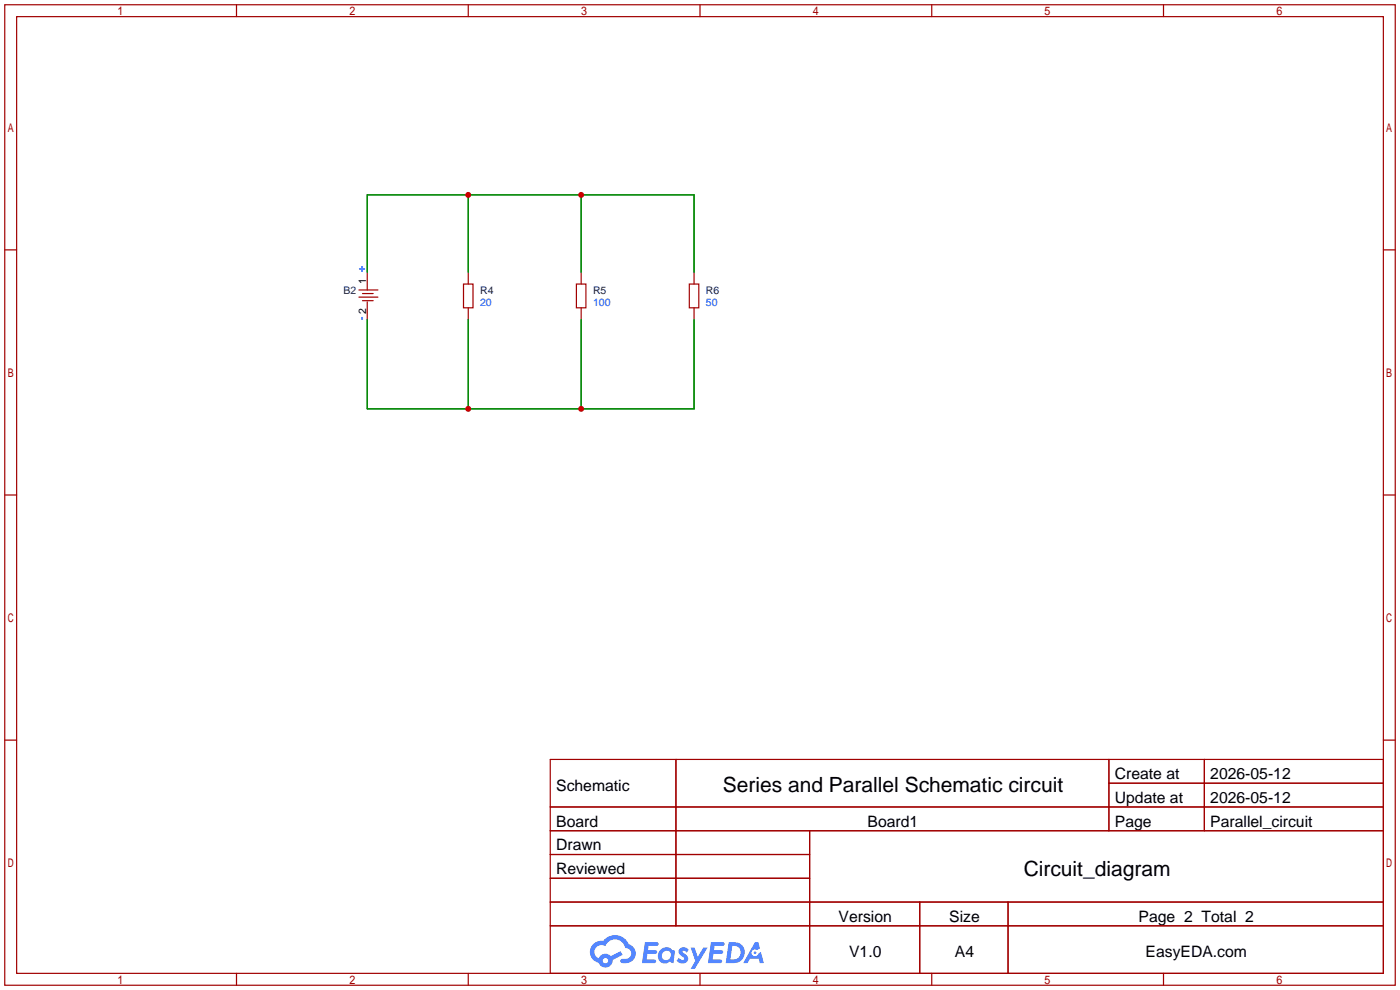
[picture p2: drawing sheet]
<svg xmlns="http://www.w3.org/2000/svg" width="299mm" height="212mm" viewBox="0 0 299 212" stroke-linecap="round" stroke-linejoin="round" font-family="sans-serif">
<g fill="none" stroke="#a10000" stroke-width=".25">
<path d="M1 1h297.2v209.6h-297.2zM3.6 3.6h292.1v204.4h-292.1zM50.5 1v2.6M100.1 1v2.6M149.6 1v2.6M199.1 1v2.6M248.7 1v2.6M1 53.4h2.6M295.7 53.4h2.5M1 105.8h2.6M295.7 105.8h2.5M1 158.2h2.6"/>
<path d="M295.7 158.2h2.5M117.6 162.3h178.1v45.7h-178.1zM117.6 172.5h178.1M117.6 177.5h178.1M144.5 162.3v35.6M173 177.5v30.5M237 162.3v15.2M237 167.4h58.7M257.4 162.3v15.2M117.6 182.6h55.4M117.6 192.8h178.1M117.6 187.7h55.4"/>
<path d="M117.6 197.9h178.1M196.6 192.8v15.2M215.4 192.8v15.2M50.5 208v2.6M100.1 208v2.6M149.6 208v2.6M199.1 208v2.6M248.7 208v2.6"/>
</g>
<g fill="#5487ff">
<path d="M145.3 202.7a1.3 1.3 0 0 1 1.9 .3l-.4 .6a.54 .54 0 0 0-.9-.2l.1 .2a1.34 1.34 0 0 1 .9 1.8 1.47 1.47 0 0 1-2.3-.1l.5-.6 .8 .5a.31 .31 0 0 0 .4-.3 .31 .31 0 0 0-.3-.4 1.12 1.12 0 0 1-.7-1.8z"/>
<path d="M147.6 202.5h.9l.6 2 1.2-2h.9l-2.7 4.6h-.9l1-1.7z"/>
<path d="M137.8 201.4h1.7a1.31 1.31 0 0 1 1.2 .2 .4 .4 0 0 1-.3 .5l-1.8 .1-.1 .9h1.6a.4 .4 0 0 1 .4 .4 .4 .4 0 0 1-.5 .4h-1.6l-.2 1.2h1.4a.46 .46 0 0 1 .5 0 .46 .46 0 0 1 .1 .5l-.4 .2h-2.6z"/>
<path d="M151.9 201.4h1.7a1.32 1.32 0 0 1 1.2 .2 .39 .39 0 0 1-.3 .5l-1.8 .1-.1 .9h1.6a.4 .4 0 0 1 .4 .4 .4 .4 0 0 1-.4 .4h-1.7l-.2 1.2h1.4a.46 .46 0 0 1 .5 0 .46 .46 0 0 1 .1 .5l-.4 .2h-2.6z"/>
<path d="M161.3 201.4h.8l.3 1.3-.6 .4a.75 .75 0 0 0-1.1 .3 .75 .75 0 0 0 .5 1 .75 .75 0 0 0 .9-.7l.5-.2 .6 2.3h-.8l-.3-.9h-1.8l-.5 .9h-1z"/>
<path d="M155.7 201.4l-.6 4.4h1.5a2.27 2.27 0 0 0 2.6-2.2 2.27 2.27 0 0 0-2.7-2.2zM156.5 202.1a1.5 1.5 0 0 1 1.8 1.6 1.5 1.5 0 0 1-1.9 1.4h-.3z"/>
<path d="M141.2 203a1.6 1.6 0 0 0-.3 2.3 1.6 1.6 0 0 0 2.3 .2l.7 .3 .3-2.4-.1-.3-.5-.1a1.58 1.58 0 0 0-2.4 0zM141.8 203.5a.98 .98 0 0 1 1.6 .4 .98 .98 0 0 1-1.1 1.3 .94 .94 0 0 1-.9-.7 .94 .94 0 0 1 .4-1z"/>
<path d="M126.8 201.8a2.37 2.37 0 0 0 1.1 4 1.54 1.54 0 0 0 1.8 1 1.54 1.54 0 0 0 1.2-1.6l2.2-1.1-.5-.8-2 1a1.57 1.57 0 0 0-2.7 .5 1.5 1.5 0 0 1-.7-2.1 1.5 1.5 0 0 1 2.2-.5 2.23 2.23 0 0 1 2.3-1.4 2.23 2.23 0 0 1 2 1.8 1.16 1.16 0 0 1 1.2 1.1 1.16 1.16 0 0 1-1.1 1.2h-.7a.47 .47 0 0 0-.5 .4 .47 .47 0 0 0 .4 .5 2.17 2.17 0 0 0 2.5-.9 2.17 2.17 0 0 0-.3-2.7l-.8-.4a3.2 3.2 0 0 0-5.5-.7l-1.1 .1zM128.8 205.3a.6 .6 0 0 1 1.2 0 .6 .6 0 0 1-1.2 0z"/>
<circle cx="161.4" cy="203.6" r=".28"/>
</g>
<g fill="none" stroke="#a10000" stroke-width=".25">
<path d="M78.5 58.2v3.8M100.1 58.2v2.5M124.2 58.2v2.5M148.3 58.2v2.5M76.7 62h4.1M76.7 63.5h4.1M77.5 62.7h2.3M77.5 64.3h2.3M78.5 64.5v3.8M99.1 60.7h2v5.1h-2zM100.1 65.8v2.5M123.2 60.7h2v5.1h-2z"/>
<path d="M124.2 65.8v2.5M147.3 60.7h2.1v5.1h-2.1zM148.3 65.8v2.5"/>
</g>
<path d="M78.5 58.2v-16.5h69.8v16.5M100.1 41.7v16.5M124.2 41.7v16.5M78.5 68.3v19.1h69.8v-19.1M100.1 68.3v19.1M124.2 68.3v19.1" fill="none" stroke="#008700" stroke-width=".25"/>
<g fill="#c00">
<circle cx="124.2" cy="41.7" r=".63"/>
<circle cx="100.1" cy="41.7" r=".63"/>
<circle cx="100.1" cy="87.4" r=".63"/>
<circle cx="124.2" cy="87.4" r=".63"/>
</g>
<g font-size="4.5">
<text x="154.5" y="169.4">Series and Parallel Schematic circuit</text>
<text x="218.8" y="187.1">Circuit_diagram</text>
</g>
<g font-size="3.4">
<text x="238.3" y="166.5">Create at</text>
<text x="258.7" y="166.5">2026-05-12</text>
<text x="118.9" y="169">Schematic</text>
<text x="238.3" y="171.6">Update at</text>
<text x="258.7" y="171.6">2026-05-12</text>
<text x="118.9" y="176.6">Board</text>
<text x="185.4" y="176.6">Board1</text>
<text x="238.3" y="176.6">Page</text>
<text x="258.7" y="176.6">Parallel_circuit</text>
<text x="118.9" y="181.7">Drawn</text>
<text x="118.9" y="186.8">Reviewed</text>
<text x="179.2" y="197">Version</text>
<text x="202.9" y="197">Size</text>
<text x="243.3" y="197">Page 2 Total 2</text>
<text x="181.5" y="204.6">V1.0</text>
<text x="204.1" y="204.6">A4</text>
<text x="244.8" y="204.6">EasyEDA.com</text>
</g>
<g font-size="2.2" fill="#000080">
<text x="73.4" y="62.8">B2</text>
<text x="102.6" y="62.8">R4</text>
<text x="126.7" y="62.8">R5</text>
<text x="150.9" y="62.8">R6</text>
</g>
<text font-size="2.2" x="78.3" y="60.7" transform="rotate(-90 78.3 60.7)">1 +</text>
<g font-size="2.2" fill="#00f">
<text x="102.6" y="65.3">20</text>
<text x="126.7" y="65.3">100</text>
<text x="150.9" y="65.3">50</text>
<text x="78" y="68.3" transform="rotate(-90 78 68.3)">- 2</text>
</g>
</svg>
